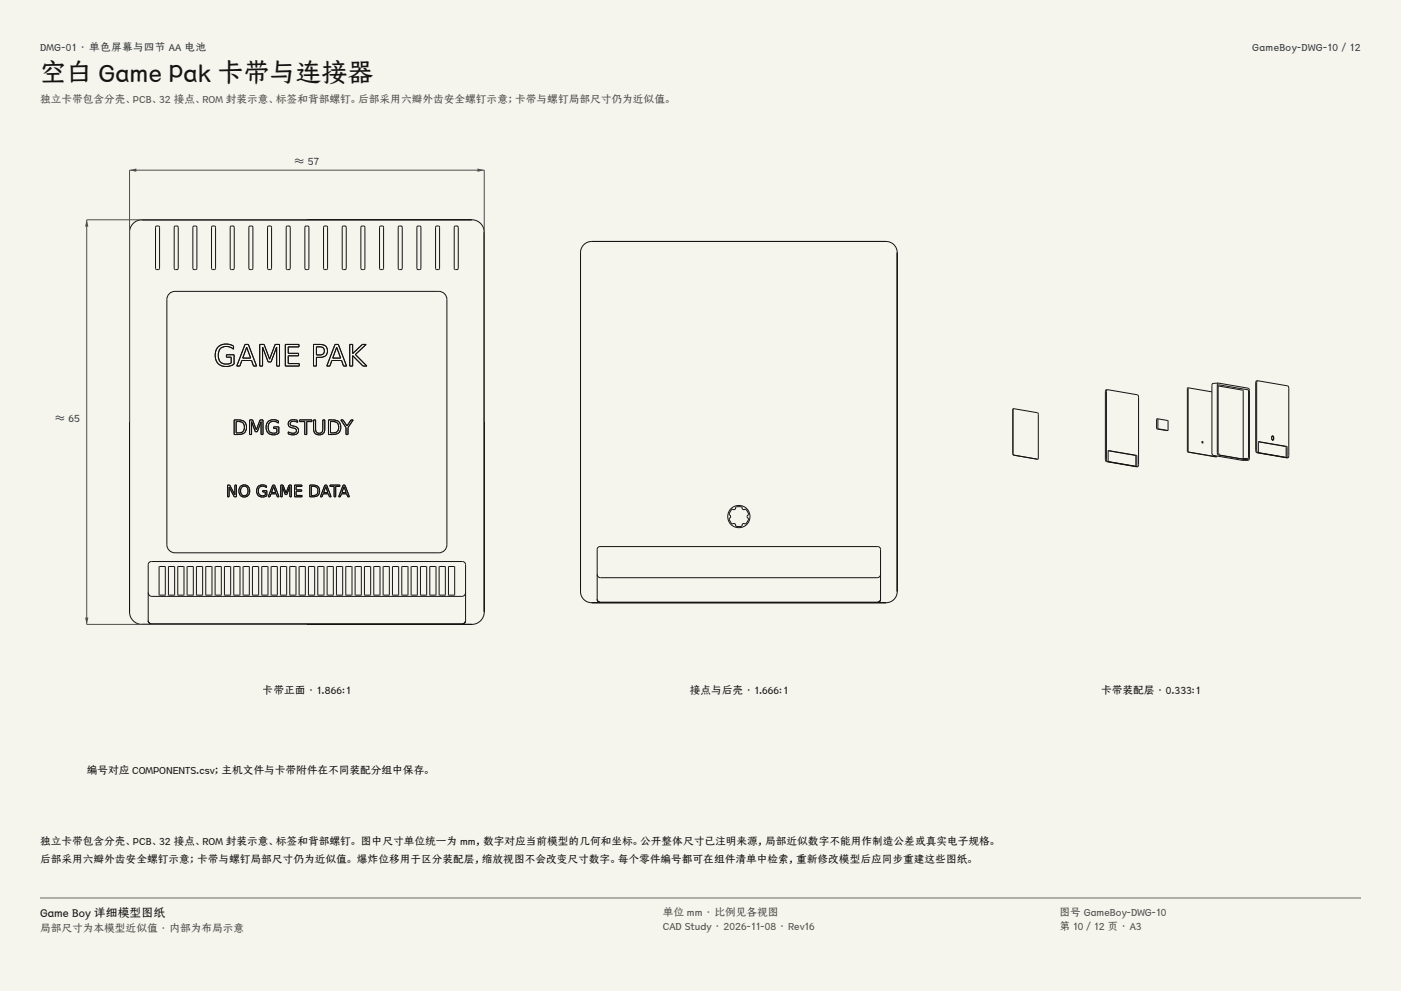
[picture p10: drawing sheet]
<svg xmlns="http://www.w3.org/2000/svg" width="420mm" height="297mm" viewBox="0 0 420 297" stroke-linecap="round" stroke-linejoin="round" font-family="sans-serif">
<g fill="#f5f4ed">
<path d="M0 0h420v297h-420z"/>
<path d="M12 12h396v275h-396z"/>
</g>
<g fill="none" stroke="#141413" stroke-width=".3">
<path d="M39.9 67a3.7 3.7 0 0 1 2.7-1.1h98.8a3.7 3.7 0 0 1 3.8 3.7v113.8a3.7 3.7 0 0 1-3.8 3.7h-98.8a3.7 3.7 0 0 1-3.8-3.7v-113.8a3.7 3.7 0 0 1 1.1-2.6zM46.7 67.9l.8-.2 .3 .4v12.3l-.3 .4-.7-.1-.2-.3zM52.3 67.9l.8-.2 .3 .4v12.3l-.3 .4-.7-.1-.2-.3zM57.9 67.9l.8-.2 .3 .4v12.3l-.3 .4-.7-.1-.2-.3zM63.6 67.8h.8l.2 .3v12.3l-.3 .4-.7-.1-.2-.3v-12.3zM69.2 67.8h.8l.2 .3v12.3l-.4 .4-.6-.1-.2-.3v-12.3zM74.8 67.8h.8l.2 .3v12.3l-.4 .4-.6-.1-.2-.3v-12.3zM80.4 67.8h.8l.2 .3v12.3l-.4 .4-.6-.1-.2-.3v-12.3zM86 67.8h.8l.2 .3v12.3l-.4 .4-.6-.1-.2-.3v-12.3zM91.6 67.8h.8l.2 .3v12.3l-.4 .4-.6-.1-.2-.3v-12.3zM97.2 67.8h.8l.2 .3v12.3l-.4 .4-.6-.1-.2-.3v-12.3zM102.8 67.8h.8l.2 .3v12.3l-.4 .4-.6-.1-.2-.3v-12.3z"/>
<path d="M108.4 67.8h.8l.2 .3v12.3l-.4 .4-.6-.1-.2-.3v-12.3zM114 67.8h.8l.2 .3v12.3l-.4 .4-.6-.1-.2-.3v-12.3zM119.6 67.8h.8l.2 .3v12.3l-.4 .4-.6-.1-.2-.3v-12.3zM125 67.9l.8-.2 .4 .4v12.3l-.4 .4-.6-.1-.2-.3zM130.6 67.9l.8-.2 .4 .4v12.3l-.4 .4-.6-.1-.2-.3zM136.2 67.9l.8-.2 .4 .4v12.3l-.4 .4-.6-.1-.2-.3zM50.6 88.2a2.42 2.42 0 0 1 1.9-.9h79a2.42 2.42 0 0 1 2.5 2.4v73.6a2.42 2.42 0 0 1-2.5 2.4h-79a2.42 2.42 0 0 1-2.5-2.4v-73.6zM65.4 104a4 4 0 0 1 4.6-.3v1l-.2-.2a2.77 2.77 0 0 0-4.1 .6 2.68 2.68 0 0 0 1.7 4h1l.9-.3v-1.8h-1.4v-.7h2.3v2.8l-.3 .2a3.5 3.5 0 0 1-4.5-.4 3.5 3.5 0 0 1-.3-4.5zM73.5 103.2h.9l2.5 6.5h-.9l-.6-1.7h-2.9l-.6 1.7h-.9zM74 104.1l1.1 3.2h-2.3zM77.9 103.2h1.3l1.6 4.4 1.7-4.4h1.3v6.5h-.9v-5.7l-1.6 4.5h-.9l-1.7-4.5v5.7h-.8zM85.5 103.2h4.1v.8h-3.2v1.9h3.1v.7h-3.1v2.4h3.3v.7h-4.2z"/>
<path d="M94 103.2h2a1.95 1.95 0 0 1 2.2 2 1.95 1.95 0 0 1-2.2 1.9h-1.1v2.6h-.9zM94.9 103.9h1.1a1.22 1.22 0 0 1 1.2 1.3 1.22 1.22 0 0 1-1.2 1.2h-1.1zM100.4 103.2h1l2.5 6.5h-.9l-.6-1.7h-2.9l-.6 1.7h-.9zM100.9 104.1l1.2 3.2h-2.4zM104.8 103.2h.9v2.8l2.9-2.8h1.2l-3.3 3 3.5 3.5h-1.2l-3.1-3.1v3.1h-.9zM70.2 125.8h1.2a2.21 2.21 0 0 1 2.5 2.2 2.21 2.21 0 0 1-2.5 2.2h-1.2zM70.8 126.3a1.82 1.82 0 0 1 2.5 1.7 1.82 1.82 0 0 1-2.5 1.7zM74.8 125.8h.9l1.1 3 1.2-3h.8v4.4h-.5v-3.8l-1.2 3h-.6l-1.1-3v3.8h-.6zM80.3 126.4a2.69 2.69 0 0 1 3.2-.2v.6a1.84 1.84 0 0 0-2.6-.2 1.84 1.84 0 0 0-.3 2.5 1.92 1.92 0 0 0 2.4 .5v-1.2h-1v-.5h1.6v1.9a2.37 2.37 0 0 1-3.3-.1 2.37 2.37 0 0 1 0-3.3zM86.8 126.1l1.1-.3 1.3 .2v.6l-.4-.2a1.03 1.03 0 0 0-1.2-.2 1.03 1.03 0 0 0-.5 1.1l.4 .3a1.58 1.58 0 0 1 1.9 2 2.53 2.53 0 0 1-3 .4v-.6l.3 .2a1.29 1.29 0 0 0 2.1-.7 2.06 2.06 0 0 0-1.7-.8 1.14 1.14 0 0 1-.3-2zM89.8 125.8h3.7v.5h-1.5v3.9h-.6v-3.9h-1.6zM94 125.8h.6v2.7a1.1 1.1 0 0 0 1.1 1.3 1.1 1.1 0 0 0 1.1-1.3v-2.7h.6v2.8a1.68 1.68 0 0 1-1.7 1.7 1.68 1.68 0 0 1-1.7-1.7z"/>
<path d="M98.5 125.8h1.2a2.21 2.21 0 0 1 2.5 2.2 2.21 2.21 0 0 1-2.5 2.2h-1.2zM99.1 126.3a1.82 1.82 0 0 1 2.4 1.7 1.82 1.82 0 0 1-2.4 1.7zM102.2 125.8h.6l1.2 1.9 1.2-1.9h.7l-1.6 2.3v2.1h-.6v-2.1zM68.2 145.4h.7l1.5 2.9v-2.9h.5v3.5h-.7l-1.5-2.9v2.9h-.5zM72.1 145.8a1.71 1.71 0 0 1 2.3 .2 1.71 1.71 0 0 1 0 2.3 1.71 1.71 0 0 1-2.3 .2 2.2 2.2 0 0 1 0-2.7zM72.4 146.1a1.26 1.26 0 0 1 1.7 0 1.26 1.26 0 0 1 .2 1.6 1.17 1.17 0 0 1-1.6 .8 1.17 1.17 0 0 1-.6-1.7zM77.4 145.8a2.18 2.18 0 0 1 2.5-.1v.5a1.43 1.43 0 0 0-1.9-.2 1.43 1.43 0 0 0-.4 1.9 1.43 1.43 0 0 0 1.9 .5v-1h-.8v-.3h1.3v1.5a1.9 1.9 0 0 1-2.6-.2 1.9 1.9 0 0 1 0-2.6zM81.8 145.4h.5l1.3 3.5h-.5l-.3-.9h-1.6l-.3 .9h-.5zM82 145.8l.7 1.8h-1.3zM84.1 145.4h.8l.8 2.4 .9-2.4h.8v3.5h-.5v-3.1l-.9 2.4h-.5l-.9-2.4v3.1h-.5zM88.3 145.4h2.2v.4h-1.7v1h1.6v.4h-1.6v1.3h1.8v.4h-2.3zM92.9 145.4h.9a1.77 1.77 0 0 1 2 1.7 1.77 1.77 0 0 1-2 1.8h-.9z"/>
<path d="M93.3 145.8a1.46 1.46 0 0 1 2 1.3 1.46 1.46 0 0 1-2 1.4zM97.4 145.4h.5l1.4 3.5h-.5l-.3-.9h-1.6l-.3 .9h-.5zM97.7 145.8l.6 1.8h-1.3zM98.9 145.4h3v.4h-1.3v3.1h-.4v-3.1h-1.3zM102.9 145.4h.5l1.3 3.5h-.5l-.3-.9h-1.6l-.3 .9h-.5zM103.1 145.8l.7 1.8h-1.3zM44.4 177.6l.2 .7 .9 .4h93l.6-.2 .5-.9M44.7 168.6l.7-.3h93.2a.93 .93 0 0 1 1 .9v16.8a.93 .93 0 0 1-1 .9h-93.2a.93 .93 0 0 1-1-.9v-16.8zM47.7 169.8l1.9 .1-.1 8.5-1.8-.1zM50.5 169.8l1.9 .1-.1 8.5-1.8-.1zM53.3 169.8l1.9 .1-.1 8.5-1.8-.1zM56.1 169.8l1.9 .1-.1 8.5-1.8-.1z"/>
<path d="M58.9 169.8l1.9 .1-.1 8.5-1.8-.1zM61.7 169.8l1.9 .1-.1 8.5-1.8-.1zM64.5 169.8l1.8 .1v8.5l-1.8-.1zM67.3 169.8l1.8 .1v8.5l-1.8-.1zM70.1 169.8l1.8 .1v8.5l-1.8-.1zM72.9 169.8l1.8 .1v8.5l-1.8-.1zM75.7 169.8l1.8 .1v8.5l-1.8-.1zM78.5 169.8l1.8 .1v8.5l-1.8-.1zM81.3 169.8l1.8 .1v8.5l-1.8-.1zM84.1 169.8l1.8 .1v8.5l-1.8-.1zM86.9 169.8l1.8 .1v8.5l-1.8-.1zM89.7 169.8l1.8 .1v8.5l-1.8-.1z"/>
<path d="M92.5 169.8l1.8 .1v8.5l-1.8-.1zM95.3 169.8l1.8 .1v8.5l-1.8-.1zM98.1 169.8l1.8 .1v8.5l-1.8-.1zM100.9 169.8l1.8 .1v8.5l-1.8-.1zM103.7 169.8l1.8 .1v8.5l-1.8-.1zM106.5 169.8l1.8 .1-.1 8.5-1.7-.1zM109.3 169.8l1.8 .1-.1 8.5-1.7-.1zM112.1 169.8l1.8 .1-.1 8.5-1.7-.1zM114.9 169.8l1.8 .1-.1 8.5-1.7-.1zM117.7 169.8l1.8 .1-.1 8.5-1.7-.1zM120.5 169.8l1.8 .1-.1 8.5-1.8-.1zM123.3 169.8l1.8 .1-.1 8.5-1.8-.1z"/>
<path d="M126.1 169.8l1.8 .1-.1 8.5-1.8-.1zM128.9 169.8l1.8 .1-.1 8.5-1.8-.1zM131.7 169.8l1.8 .1-.1 8.5-1.8-.1zM134.5 169.8l1.8 .1-.1 8.5-1.8-.1z"/>
</g>
<path d="M38.8 126.5v-75.5h106.4v75.5" fill="none" stroke="#504e49" stroke-width=".3"/>
<g fill="#504e49">
<path d="M38.8 51l2.1-.5v1z"/>
<path d="M143.1 50.5l2.1 .5-2.1 .5z"/>
</g>
<path d="M92 65.9h-66v121.2h66" fill="none" stroke="#504e49" stroke-width=".3"/>
<g fill="#504e49">
<path d="M26 65.9l.5 2h-1z"/>
<path d="M25.5 185.1h1l-.5 2z"/>
</g>
<g fill="none" stroke="#141413" stroke-width=".3">
<path d="M175 73.3a3.3 3.3 0 0 1 2.4-.9h88.2a3.3 3.3 0 0 1 3.4 3.3v101.6a3.3 3.3 0 0 1-3.4 3.3h-88.2a3.3 3.3 0 0 1-3.4-3.3v-101.6a3.3 3.3 0 0 1 1-2.4zM332 116.8l-.3 .6v20.6l.3 .3 9 1.6M332 116.8h.1M332 116.8l-.5 .1-.1 .5v20.6l.3 .4 9 1.5M332 116.8l9 1.5 .3 .4v20.6l-.3 .6M356 116.2v19.2l8.5 1.5M356 116.2h.1M356.3 116.2l-.1 19.2 8.5 1.5M356.3 116.2h.1M356.3 116.2h-.3M356.3 116.2l7 1.2M365.2 115.7l7.5 1.3-.1 20.5"/>
<path d="M365.2 114.8l-.3 .6 .1 20.6 .3 .4 9 1.5M365.2 114.8l9 1.5 .3 .4 .1 20.6-.3 .6M365.2 114.8l-1.6 .1-.3 .6 .1 20.6 .3 .4 8.9 1.5M365.3 115.3l-.1 20.3 .3 .8M365.3 115.3h.1M365.3 115.3l9 1.6v20.2l-.3 .3M377 114.1l-.3 .6 .1 20.6 .3 .4 8.9 1.5M377 114.1h.1M377 114.1l-.4 .1-.2 .5 .1 20.6 .3 .4 8.9 1.5M377.1 114.1l8.9 1.5 .3 .4 .1 20.6-.3 .6M303.8 122.5l-.2 .4 .1 13.4 7.4 1.3M303.8 122.5h.1"/>
<path d="M303.9 122.5l7.3 1.3 .1 13.4-.2 .4M303.9 122.5l-.2 .4v13l.2 .5M303.9 122.5h-.1M311.1 137.6h.1M311.1 137.6h-.1M332.2 135.1l8.2 1.4 .1 3.3M332.3 135l8.4 1.5v3.3M332.3 135v3.3M340.7 139.9h.1M340.7 139.8h.1M341 139.9h.1M341 139.9h-.3"/>
<path d="M346.8 125.6l-.1 2.9 3 .5M346.8 125.6h.1M347.2 125.5l-.1 3 3 .5M347.2 125.5h.1M347.2 125.5l-.4 .1M347.2 125.5l2.9 .6v2.9M349.7 129h.1M350.1 129h.1M350.1 129h-.4M360.4 132.4v.3M360.4 132.3l.2 .1-.1 .4zM364.5 136.9h.1"/>
<path d="M364.7 136.9h.1M364.7 136.9h-.2M364.8 136.7l-.1 .2M372.6 138h.1M374 137.8h.1M374 137.4v.4M374 137.4l-1.6 .2M374.3 137.9l-1.7 .1M377.3 132.4l8.2 1.4v3.3M377.3 135.7v-3.3l8.5 1.4v3.3M381.2 131.1v.2M381.2 131.1h.1"/>
<path d="M381.2 131.3h.1M381.2 131.5l.1 .2M381.3 130.8h.1M381.3 130.8l-.1 .3M381.3 131.7h.1M381.4 131.7h-.1M381.4 131.7v.1M381.4 130.7l.1-.1a.82 .82 0 0 1 .1 1.4l-.3-.4zM381.4 130.7h.1M381.4 131.8l.1 .1M381.4 130.7l-.1 .1M381.4 131.8h.1"/>
<path d="M381.4 131.9h.1M381.5 130.7h-.1M381.5 130.7h.1M381.5 131.9h.1M381.5 131.9h-.1M381.6 130.8l.1 .1M381.6 130.7v.1M381.7 131.7l-.2 .2M381.7 131.7v.1M381.7 130.9l.1 .3M381.7 131.8h-.1M381.7 130.9h-.1"/>
<path d="M381.8 131.2l-.1 .6M381.8 131.2h.1M385.7 137.2h.1M385.8 137.1h.1M386 137.2h.1M386.1 137.2h-.3M219.3 152.8l.3-.3 .2 .2 .6-.1 .1-.6 1.6-.1 .4 .1 .1 .5 .2 .2 .6-.2 .3 .3 .8 1.5a.53 .53 0 0 0-.5 .5 .53 .53 0 0 0 .5 .5l-.8 1.5-.3 .3-.6-.2-.2 .2-.1 .5-1.2 .2-.8-.2-.1-.6-.6-.1-.2 .2-.9-1.4-.2-.4 .4-.1 .1-.5-.5-.4zM179 172.1a1 1 0 0 0 1 1h83a1 1 0 0 0 1-1M179.3 164.1l.6-.3h83.2a.83 .83 0 0 1 .9 .8v15a.83 .83 0 0 1-.9 .9h-83.2a.83 .83 0 0 1-.9-.9v-15z"/>
<circle cx="221.5" cy="154.8" r="3.3"/>
</g>
<path d="M12 269.3h396zM12 269h396v.3h-396z" fill-rule="evenodd" fill="#504e49"/>
<text font-size="7.8" fill="#141413" x="12" y="24.7">空白 Game Pak 卡带与连接器</text>
<text font-size="3.5" fill="#141413" x="12" y="274.9">Game Boy 详细模型图纸</text>
<g font-size="3.2" fill="#1b365d">
<text x="12" y="15.3">DMG-01 · 单色屏幕与四节 AA 电池</text>
<text x="375.4" y="15.3">GameBoy-DWG-10 / 12</text>
<text x="88.3" y="49.4">≈ 57</text>
<text x="16.6" y="126.5">≈ 65</text>
</g>
<g font-size="3.2" fill="#504e49">
<text x="12" y="30.9">独立卡带包含分壳、PCB、32 接点、ROM 封装示意、标签和背部螺钉。后部采用六瓣外齿安全螺钉示意；卡带与螺钉局部尺寸仍为近似值。</text>
<text x="198.7" y="274.5">单位 mm · 比例见各视图</text>
<text x="317.6" y="274.5">图号 GameBoy-DWG-10</text>
<text x="12" y="279.3">局部尺寸为本模型近似值 · 内部为布局示意</text>
<text x="198.7" y="278.8">CAD Study · 2026-11-08 · Rev16</text>
<text x="317.6" y="278.8">第 10 / 12 页 · A3</text>
</g>
<g font-size="3.2" fill="#141413">
<text x="78.8" y="208">卡带正面 · 1.866:1</text>
<text x="206.8" y="208">接点与后壳 · 1.666:1</text>
<text x="330.1" y="208">卡带装配层 · 0.333:1</text>
<text x="26" y="232">编号对应 COMPONENTS.csv；主机文件与卡带附件在不同装配分组中保存。</text>
<text x="12" y="253.3">独立卡带包含分壳、PCB、32 接点、ROM 封装示意、标签和背部螺钉。 图中尺寸单位统一为 mm，数字对应当前模型的几何和坐标。公开整体尺寸已注明来源，局部近似数字不能用作制造公差或真实电子规格。</text>
<text x="12" y="258.6">后部采用六瓣外齿安全螺钉示意；卡带与螺钉局部尺寸仍为近似值。 爆炸位移用于区分装配层，缩放视图不会改变尺寸数字。每个零件编号都可在组件清单中检索，重新修改模型后应同步重建这些图纸。</text>
</g>
</svg>
